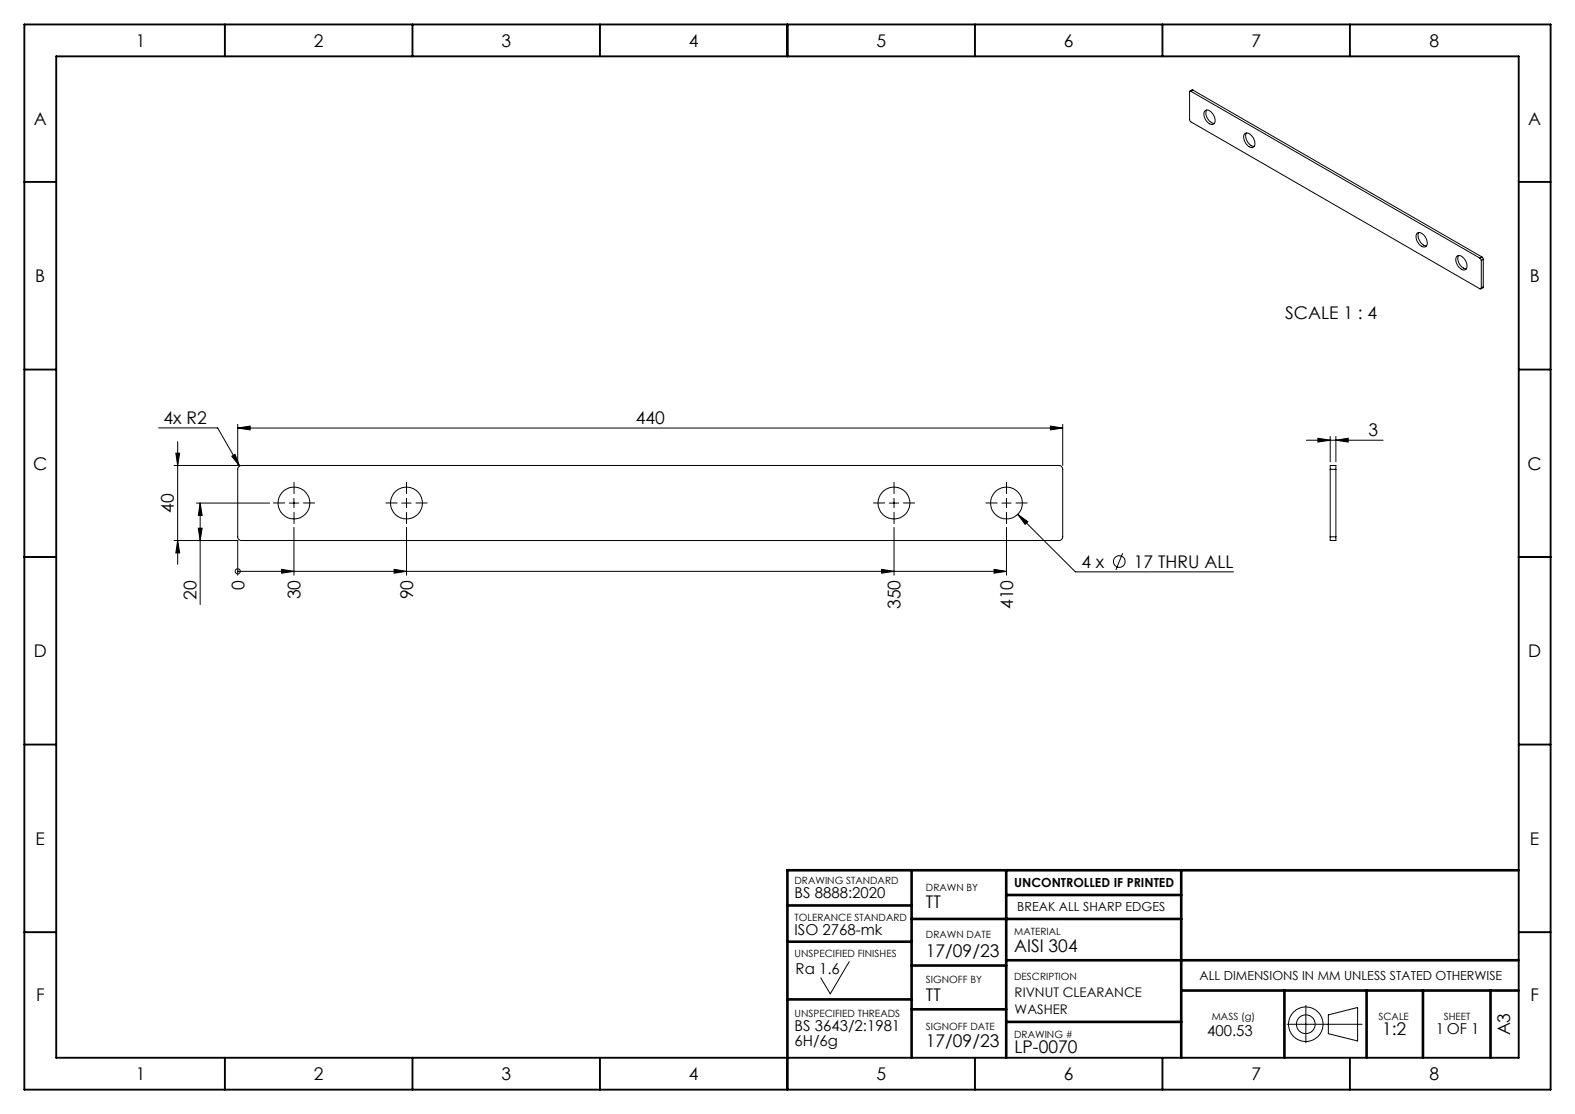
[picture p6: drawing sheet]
<svg xmlns="http://www.w3.org/2000/svg" width="594mm" height="420mm" viewBox="0 0 594 420" stroke-linecap="round" stroke-linejoin="round" font-family="sans-serif">
<g fill="none" stroke="#000" stroke-width=".38">
<path d="M449.1 34.4h-.3l-.2 .3v10.4l.4 .8 109.2 63 .3 .1 .2-.4M449.1 34.4l109.1 62.9M449.9 34l-1.1 .4M449.9 34l-.8 .4M449.9 34l109 62.9M454.5 41.7a2.91 2.91 0 0 1 3.5 2.3 1.8 1.8 0 0 1-1 2.9 3.8 3.8 0 0 1-2.5-5.2zM455.1 41.5a3.9 3.9 0 0 0 2.9 5M469.3 50.6a1.85 1.85 0 0 1 2.8 .7 3.2 3.2 0 0 1 .5 4.2 3.7 3.7 0 0 1-3.6-4.2zM470.1 50.1a3.9 3.9 0 0 0 2.9 5.1M534.3 88.1a2.32 2.32 0 0 1 3.4 1.7 2.2 2.2 0 0 1-.4 3.3 3.9 3.9 0 0 1-3-5zM535.1 87.7a3.9 3.9 0 0 0 2.9 5M549.3 96.8a1.82 1.82 0 0 1 2.8 .6 3 3 0 0 1 .5 4.3 3.4 3.4 0 0 1-3.5-3.3z"/>
<path d="M550.1 96.3a3.9 3.9 0 0 0 2.9 5.1M558.2 97.3l.5 .9M558.7 98.2v10.4M558.9 96.9l.5 .9M558.9 96.9l-.7 .4M559.4 97.8l-.7 .4M559.4 97.8v10.4M559.4 108.2v.3l-.9 .4M559.4 108.2l-.7 .4M59.8 161.3h22.3l8.3 14.4M66.3 170.9h1.5l-.8 4.6zM67 166.5v46.3"/>
<path d="M87.4 172l1.3-.7 1.7 4.4zM89.7 161.4l4.6-.8v1.5zM89.7 160v15.5h-24.1M89.7 161.4h311.1M90.1 176l1-.5h308.3a1.45 1.45 0 0 1 1.4 1.5v25.4a1.36 1.36 0 0 1-1.4 1.4h-308.3a1.36 1.36 0 0 1-1.4-1.4v-25.7zM396.2 160.6l4.6 .8-4.6 .7zM400.8 160v15.5M492.7 166h28.9M497 165.2l4.7 .8-4.7 .7zM501.7 164.5v9.6M501.7 177v-1.5h2.1v1.5M501.7 177h2.1"/>
<path d="M501.7 177v25.4M503.8 166l4.7-.8v1.5zM503.8 164.5v9.6M503.8 177v25.4M74.1 189.7h27.6M74.8 199.2h1.4l-.7 4.6zM75.5 189.7v38.3M75.5 189.7l.7 4.6h-1.4zM109.1 189.7h3.6M110.9 198.9v18M110.9 187.9v3.5M151.5 189.7h3.6"/>
<path d="M153.3 198.9v18M153.3 187.9v3.5M335.4 189.7h3.5M337.2 198.9v18M337.2 187.9v3.5M377.8 189.7h3.5M379.6 198.9v18M379.6 187.9v3.5M383.8 193.9l3.9 2.8-1.1 1zM383.8 193.9l21.8 21.7h59.6M65.6 203.8h24.1v13.1M67 203.8l.8 4.7h-1.5z"/>
<path d="M89.7 215.4h.1M89.7 215.4h289.9M106.2 214.7l4.7 .7-4.7 .7zM148.6 214.7l4.7 .7-4.7 .7zM332.5 214.7l4.7 .7-4.7 .7zM374.9 214.7l4.7 .7-4.7 .7zM423.4 208.6l-2.6 6.3M501.7 202.4v1.4h2.1v-1.4M501.7 202.4h2.1M320.3 362.6l-7.2 12.1-3.6-6M492.5 379.1v14.2M485.4 386.2h28.3"/>
<path d="M501 382.7l11-2.8v12.6l-11-2.7z"/>
<circle cx="110.9" cy="189.7" r="6"/>
<circle cx="153.3" cy="189.7" r="6"/>
<circle cx="337.2" cy="189.7" r="6"/>
<circle cx="379.6" cy="189.7" r="6"/>
<circle cx="89.6" cy="215.4" r=".96"/>
<circle cx="422.1" cy="211.7" r="2.2"/>
<circle cx="492.5" cy="386.2" r="3.5"/>
<circle cx="492.5" cy="386.2" r="6.5"/>
</g>
<g fill="none" stroke="#000" stroke-width=".38" stroke-dasharray="21.6 1.8 1.8 1.8">
<path d="M107.4 189.7h-4.3M110.9 186.1v-4.2M110.9 193.2v4.2M114.4 189.7h4.3M149.8 189.7h-4.3M153.3 186.1v-4.2M153.3 193.2v4.2M156.9 189.7h4.2M333.6 189.7h-4.2M337.2 186.1v-4.2M337.2 193.2v4.2M340.7 189.7h4.3"/>
<path d="M376.1 189.7h-4.3M379.6 186.1v-4.2M379.6 193.2v4.2M383.1 189.7h4.3"/>
</g>
<g fill="none" stroke="#000" stroke-width=".71">
<path d="M9.2 9.2h575.6v401.7h-575.6zM84.8 9.2v12M155.6 9.2v12M226.3 9.2v12M297 9.2v12M367.7 9.2v12M438.4 9.2v12M509.1 9.2v12M21.2 21.2h551.6v377.6h-551.6zM9.2 68.6h12M572.8 68.6h12M9.2 139.3h12"/>
<path d="M572.8 139.3h12M9.2 210h12M572.8 210h12M9.2 280.7h12M572.8 280.7h12M9.2 351.5h12M572.8 351.5h12M84.8 398.8v12.1M155.6 398.8v12.1M226.3 398.8v12.1M297 398.8v12.1M367.7 398.8v12.1"/>
<path d="M438.4 398.8v12.1M509.1 398.8v12.1"/>
</g>
<g fill="none" stroke="#000" stroke-width=".99">
<path d="M343.8 328.1v70.7M379.5 328.1v70.7M379.5 337.5h66M445.5 328.1v70.7M572.8 328.1h-275.8v70.7M297 341.4h46.8M297 355.1h46.8M343.8 346.5h101.7M297 376.8h46.8M343.8 364.1h35.7M379.5 362.1h193.3M445.5 373.5h127.3"/>
<path d="M484.4 373.5v25.3M515.4 373.5v25.3M536.6 373.5v25.3M562.1 373.5v25.3M343.8 380.6h35.7M379.5 385.3h66"/>
</g>
<g fill="#000">
<path d="M66.3 170.9h1.5l-.8 4.6zM67 203.8l.8 4.7h-1.5z"/>
<path d="M89.7 161.4l4.6-.8v1.5zM396.2 160.6l4.6 .8-4.6 .7zM383.8 193.9l2.8 3.8 1.1-1zM87.4 172l3 3.7-1.7-4.4zM497 165.2l4.7 .8-4.7 .7zM503.8 166l4.7-.8v1.5z"/>
<path d="M74.8 199.2h1.4l-.7 4.6zM75.5 189.7l.7 4.6h-1.4z"/>
<path d="M106.2 214.7l4.7 .7-4.7 .7zM148.6 214.7l4.7 .7-4.7 .7zM332.5 214.7l4.7 .7-4.7 .7zM374.9 214.7l4.7 .7-4.7 .7z"/>
</g>
<g font-size="6.6">
<text x="51.2" y="17.6">1</text>
<text x="118.4" y="17.6">2</text>
<text x="189.1" y="17.6">3</text>
<text x="259.8" y="17.6">4</text>
<text x="330.5" y="17.6">5</text>
<text x="401.2" y="17.6">6</text>
<text x="472" y="17.6">7</text>
<text x="539.1" y="17.6">8</text>
<text x="12.8" y="47.3">A</text>
<text x="576.4" y="47.3">A</text>
<text x="13.3" y="106.3">B</text>
<text x="576.9" y="106.3">B</text>
<text x="484.7" y="120.2">SCALE 1 : 4</text>
<text x="61.7" y="159.9">4x R2</text>
<text x="239.8" y="159.9">440</text>
<text x="516.2" y="164.5">3</text>
<text x="12.5" y="177">C</text>
<text x="576.1" y="177">C</text>
<text x="65.6" y="193.3" transform="rotate(-90 65.6 193.3)">40</text>
<text x="407.8" y="214.1">4 x</text>
<text x="427.6" y="214.1">17 THRU ALL</text>
<text x="74.1" y="226.1" transform="rotate(-90 74.1 226.1)">20</text>
<text x="92.2" y="222.3" transform="rotate(-90 92.2 222.3)">0</text>
<text x="113.4" y="226" transform="rotate(-90 113.4 226)">30</text>
<text x="155.8" y="226" transform="rotate(-90 155.8 226)">90</text>
<text x="339.7" y="229.6" transform="rotate(-90 339.7 229.6)">350</text>
<text x="382.1" y="229.6" transform="rotate(-90 382.1 229.6)">410</text>
<text x="12.8" y="247.7">D</text>
<text x="576.3" y="247.7">D</text>
<text x="13.4" y="318.5">E</text>
<text x="577" y="318.5">E</text>
<text x="349.2" y="342.4">TT</text>
<text x="382.5" y="359.1">AISI 304</text>
<text x="349.2" y="360.7">17/09/23</text>
<text x="13.6" y="377.5">F</text>
<text x="349.2" y="377.3">TT</text>
<text x="577.2" y="377.5">F</text>
<text x="349.2" y="394.8">17/09/23</text>
<text x="521.2" y="390.2">1:2</text>
<text x="569.5" y="390.4" transform="rotate(-90 569.5 390.4)">A3</text>
<text x="382.6" y="396.9">LP-0070</text>
<text x="51.2" y="407.2">1</text>
<text x="118.4" y="407.2">2</text>
<text x="189.1" y="407.2">3</text>
<text x="259.8" y="407.2">4</text>
<text x="330.5" y="407.2">5</text>
<text x="401.2" y="407.2">6</text>
<text x="472" y="407.2">7</text>
<text x="539.1" y="407.2">8</text>
</g>
<g font-size="5.7">
<text x="299.7" y="338.6">BS 8888:2020</text>
<text x="299.7" y="352.5">ISO 2768-mk</text>
<text x="300.1" y="367.4">Ra 1.6</text>
<text x="299.7" y="388.8">BS 3643/2:1981</text>
<text x="541.5" y="389.9">1 OF 1</text>
<text x="299.7" y="394.4">6H/6g</text>
<text x="455.3" y="390.6">400.53</text>
</g>
<g font-size="5">
<text x="382.7" y="376.1">RIVNUT CLEARANCE</text>
<text x="382.7" y="382.5">WASHER</text>
</g>
<g font-size="4.7">
<text x="382.5" y="334.5">UNCONTROLLED IF PRINTED</text>
<text x="383.7" y="343.6">BREAK ALL SHARP EDGES</text>
<text x="452.4" y="369.5">ALL DIMENSIONS IN MM UNLESS STATED OTHERWISE</text>
</g>
<g font-size="3.8">
<text x="299.7" y="333.4">DRAWING STANDARD</text>
<text x="349.2" y="336">DRAWN BY</text>
<text x="299.7" y="347.2">TOLERANCE STANDARD</text>
<text x="349.2" y="353.9">DRAWN DATE</text>
<text x="382.5" y="352.5">MATERIAL</text>
<text x="299.7" y="360.7">UNSPECIFIED FINISHES</text>
<text x="349.2" y="370.8">SIGNOFF BY</text>
<text x="382.5" y="369.5">DESCRIPTION</text>
<text x="299.7" y="383.5">UNSPECIFIED THREADS</text>
<text x="349.2" y="388.2">SIGNOFF DATE</text>
<text x="457" y="384.6">MASS (g)</text>
<text x="519.9" y="384.6">SCALE</text>
<text x="544.5" y="384.6">SHEET</text>
<text x="382.5" y="391.3">DRAWING #</text>
</g>
</svg>
